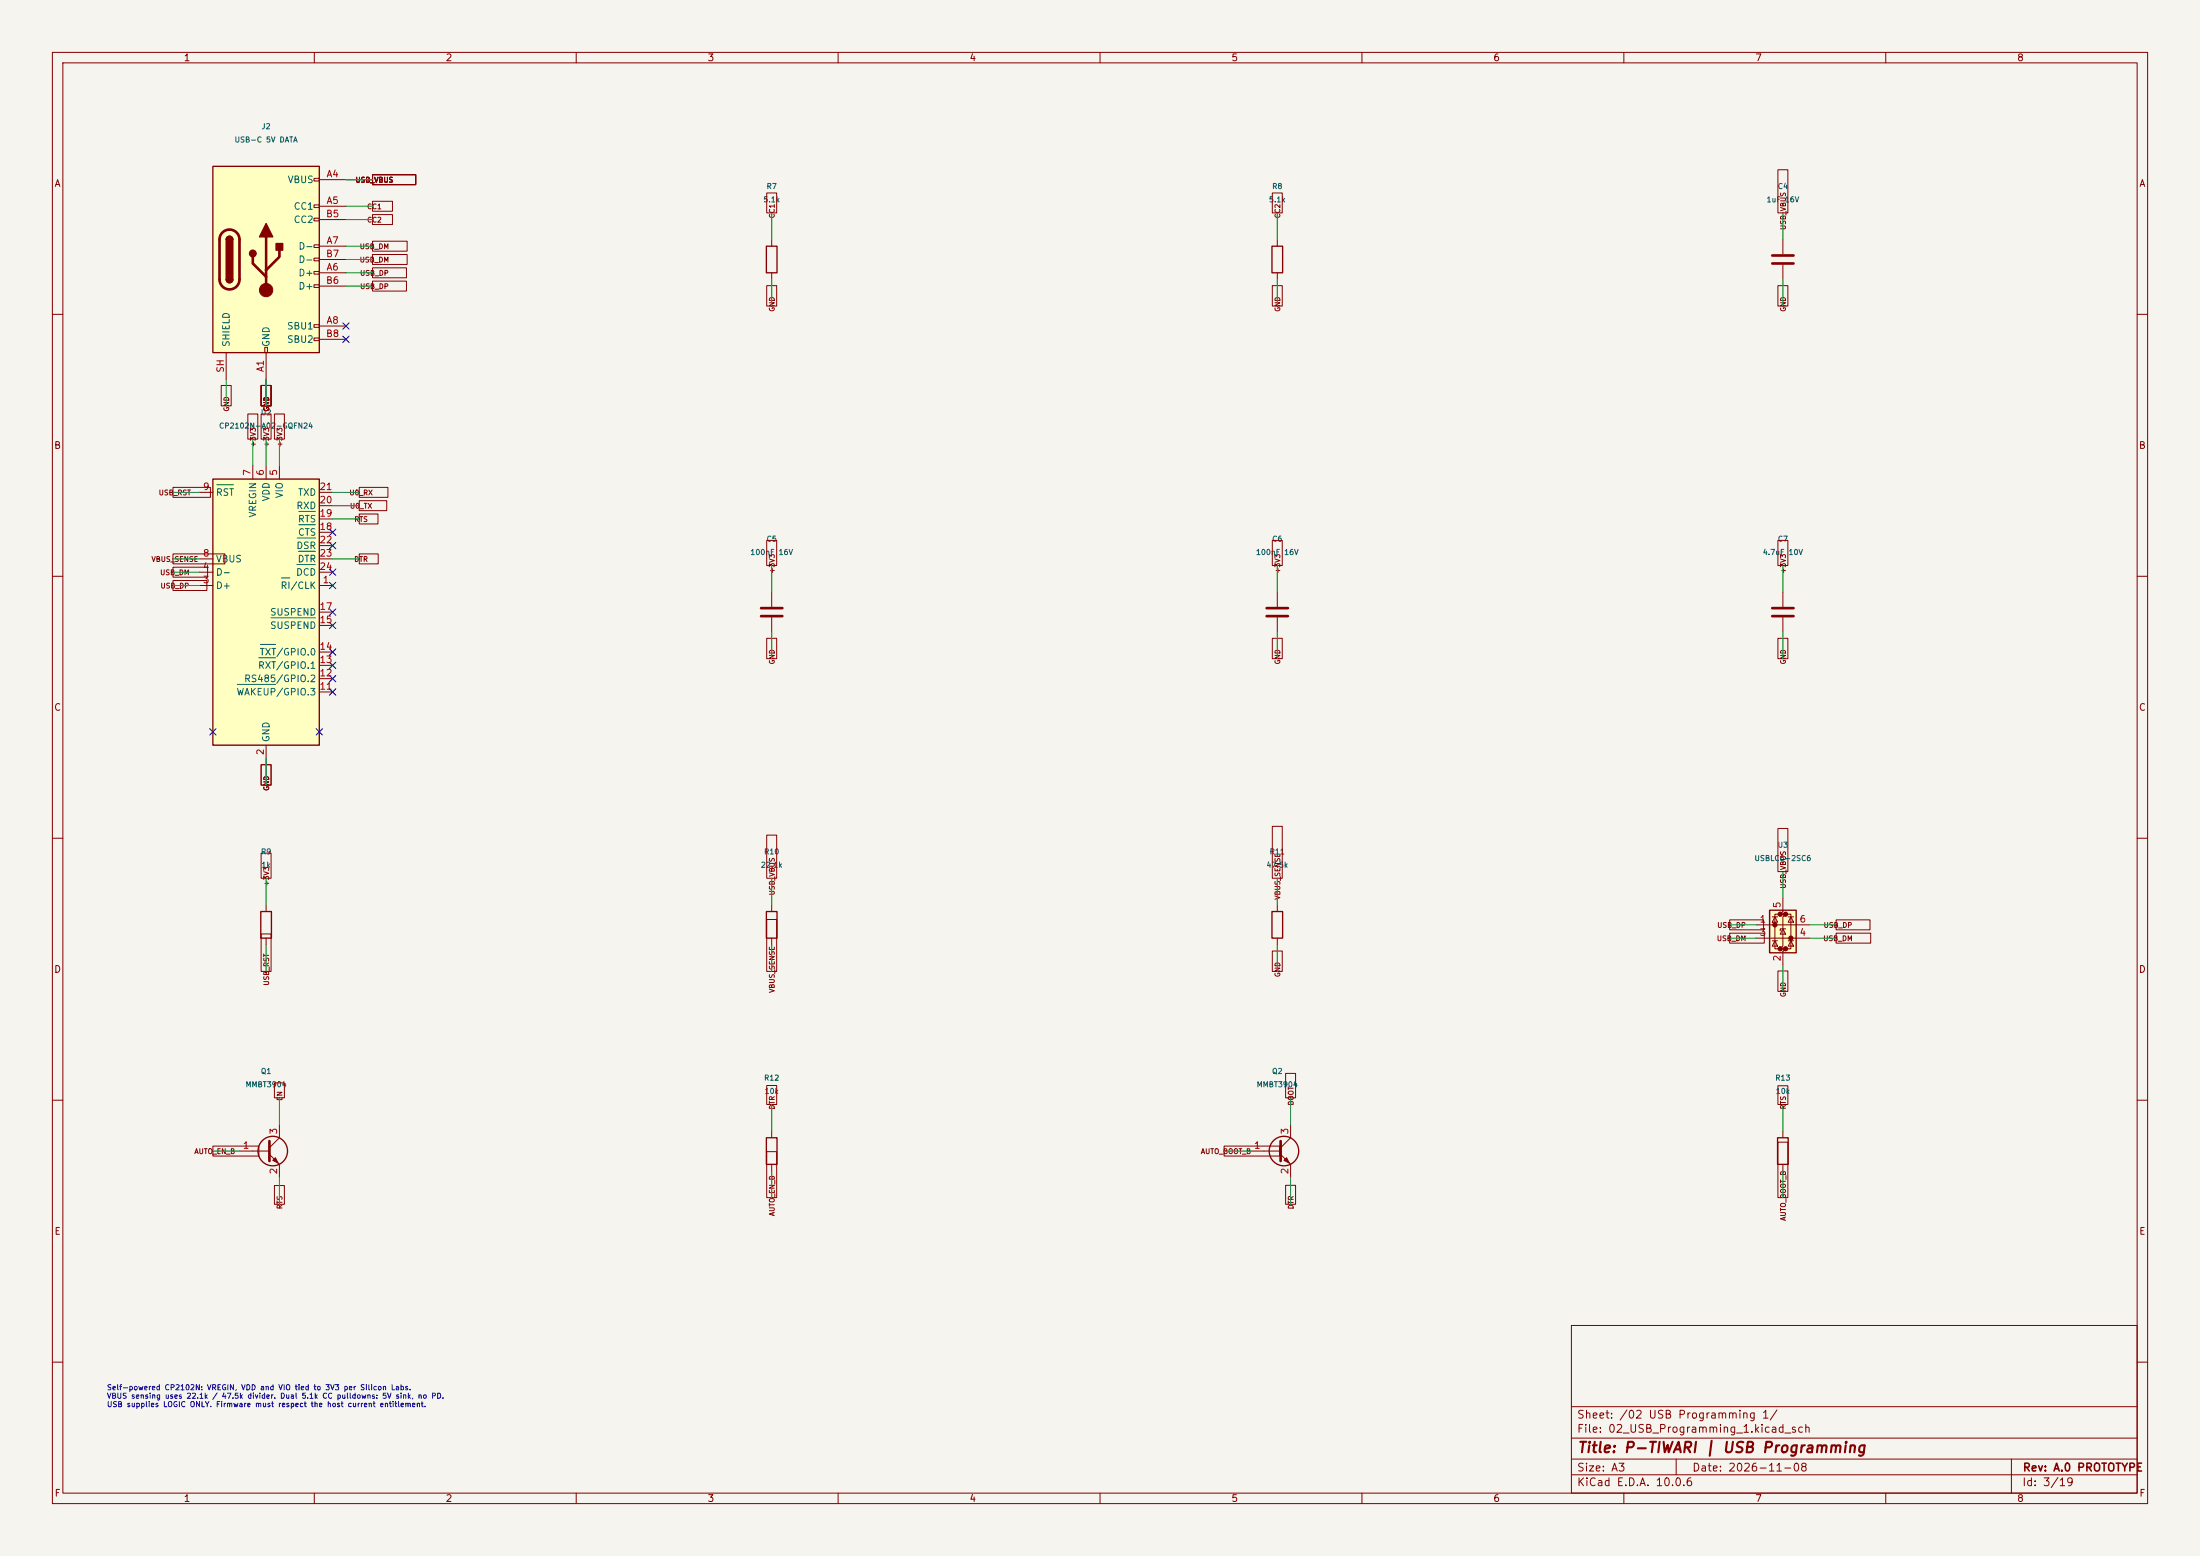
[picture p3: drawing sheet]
(kicad_sch (version 20250114) (generator "eeschema") (paper "A3") (title_block (title "P-TIWARI | USB Programming") (rev "A.0 PROTOTYPE") (date "2026-11-08")) (lib_symbols (symbol "Connector:USB_C_Receptacle_USB2.0_16P" (pin_names (offset 1.016)) (exclude_from_sim no) (in_bom yes) (on_board yes) (in_pos_files yes) (duplicate_pin_numbers_are_jumpers no) (property "Reference" "J" (at 0 22.225 0) (show_name no) (do_not_autoplace no) (effects (font (size 1.27 1.27)))) (property "Value" "USB_C_Receptacle_USB2.0_16P" (at 0 19.685 0) (show_name no) (do_not_autoplace no) (effects (font (size 1.27 1.27)))) (property "Footprint" "" (at 3.81 0 0) (show_name no) (do_not_autoplace no) (hide yes) (effects (font (size 1.27 1.27)))) (property "Datasheet" "https://www.usb.org/sites/default/files/documents/usb_type-c.zip" (at 3.81 0 0) (show_name no) (do_not_autoplace no) (hide yes) (effects (font (size 1.27 1.27)))) (property "Description" "USB 2.0-only 16P Type-C Receptacle connector" (at 0 0 0) (show_name no) (do_not_autoplace no) (hide yes) (effects (font (size 1.27 1.27)))) (property "ki_keywords" "usb universal serial bus type-C USB2.0" (at 0 0 0) (show_name no) (do_not_autoplace no) (hide yes) (effects (font (size 1.27 1.27)))) (property "ki_fp_filters" "USB*C*Receptacle*" (at 0 0 0) (show_name no) (do_not_autoplace no) (hide yes) (effects (font (size 1.27 1.27)))) (symbol "USB_C_Receptacle_USB2.0_16P_0_0" (rectangle (start -0.254 -17.78) (end 0.254 -16.764) (stroke (width 0) (type default)) (fill (type none))) (rectangle (start 10.16 15.494) (end 9.144 14.986) (stroke (width 0) (type default)) (fill (type none))) (rectangle (start 10.16 10.414) (end 9.144 9.906) (stroke (width 0) (type default)) (fill (type none))) (rectangle (start 10.16 7.874) (end 9.144 7.366) (stroke (width 0) (type default)) (fill (type none))) (rectangle (start 10.16 2.794) (end 9.144 2.286) (stroke (width 0) (type default)) (fill (type none))) (rectangle (start 10.16 0.254) (end 9.144 -0.254) (stroke (width 0) (type default)) (fill (type none))) (rectangle (start 10.16 -2.286) (end 9.144 -2.794) (stroke (width 0) (type default)) (fill (type none))) (rectangle (start 10.16 -4.826) (end 9.144 -5.334) (stroke (width 0) (type default)) (fill (type none))) (rectangle (start 10.16 -12.446) (end 9.144 -12.954) (stroke (width 0) (type default)) (fill (type none))) (rectangle (start 10.16 -14.986) (end 9.144 -15.494) (stroke (width 0) (type default)) (fill (type none)))) (symbol "USB_C_Receptacle_USB2.0_16P_0_1" (rectangle (start -10.16 17.78) (end 10.16 -17.78) (stroke (width 0.254) (type default)) (fill (type background))) (polyline (pts (xy -8.89 -3.81) (xy -8.89 3.81)) (stroke (width 0.508) (type default)) (fill (type none))) (rectangle (start -7.62 -3.81) (end -6.35 3.81) (stroke (width 0.254) (type default)) (fill (type outline))) (arc (start -7.62 3.81) (mid -6.985 4.4423) (end -6.35 3.81) (stroke (width 0.254) (type default)) (fill (type none))) (arc (start -7.62 3.81) (mid -6.985 4.4423) (end -6.35 3.81) (stroke (width 0.254) (type default)) (fill (type outline))) (arc (start -8.89 3.81) (mid -6.985 5.7067) (end -5.08 3.81) (stroke (width 0.508) (type default)) (fill (type none))) (arc (start -5.08 -3.81) (mid -6.985 -5.7067) (end -8.89 -3.81) (stroke (width 0.508) (type default)) (fill (type none))) (arc (start -6.35 -3.81) (mid -6.985 -4.4423) (end -7.62 -3.81) (stroke (width 0.254) (type default)) (fill (type none))) (arc (start -6.35 -3.81) (mid -6.985 -4.4423) (end -7.62 -3.81) (stroke (width 0.254) (type default)) (fill (type outline))) (polyline (pts (xy -5.08 3.81) (xy -5.08 -3.81)) (stroke (width 0.508) (type default)) (fill (type none))) (circle (center -2.54 1.143) (radius 0.635) (stroke (width 0.254) (type default)) (fill (type outline))) (polyline (pts (xy -1.27 4.318) (xy 0 6.858) (xy 1.27 4.318) (xy -1.27 4.318)) (stroke (width 0.254) (type default)) (fill (type outline))) (polyline (pts (xy 0 -2.032) (xy 2.54 0.508) (xy 2.54 1.778)) (stroke (width 0.508) (type default)) (fill (type none))) (polyline (pts (xy 0 -3.302) (xy -2.54 -0.762) (xy -2.54 0.508)) (stroke (width 0.508) (type default)) (fill (type none))) (polyline (pts (xy 0 -5.842) (xy 0 4.318)) (stroke (width 0.508) (type default)) (fill (type none))) (circle (center 0 -5.842) (radius 1.27) (stroke (width 0) (type default)) (fill (type outline))) (rectangle (start 1.905 1.778) (end 3.175 3.048) (stroke (width 0.254) (type default)) (fill (type outline)))) (symbol "USB_C_Receptacle_USB2.0_16P_1_1" (pin passive line (at 0 -22.86 90) (length 5.08) (name "GND" (effects (font (size 1.27 1.27)))) (number "A1" (effects (font (size 1.27 1.27))))) (pin passive line (at 15.24 15.24 180) (length 5.08) (name "VBUS" (effects (font (size 1.27 1.27)))) (number "A4" (effects (font (size 1.27 1.27))))) (pin bidirectional line (at 15.24 10.16 180) (length 5.08) (name "CC1" (effects (font (size 1.27 1.27)))) (number "A5" (effects (font (size 1.27 1.27))))) (pin bidirectional line (at 15.24 -2.54 180) (length 5.08) (name "D+" (effects (font (size 1.27 1.27)))) (number "A6" (effects (font (size 1.27 1.27))))) (pin bidirectional line (at 15.24 2.54 180) (length 5.08) (name "D-" (effects (font (size 1.27 1.27)))) (number "A7" (effects (font (size 1.27 1.27))))) (pin bidirectional line (at 15.24 -12.7 180) (length 5.08) (name "SBU1" (effects (font (size 1.27 1.27)))) (number "A8" (effects (font (size 1.27 1.27))))) (pin passive line (at 15.24 15.24 180) (length 5.08) (hide yes) (name "VBUS" (effects (font (size 1.27 1.27)))) (number "A9" (effects (font (size 1.27 1.27))))) (pin passive line (at 0 -22.86 90) (length 5.08) (hide yes) (name "GND" (effects (font (size 1.27 1.27)))) (number "A12" (effects (font (size 1.27 1.27))))) (pin passive line (at 0 -22.86 90) (length 5.08) (hide yes) (name "GND" (effects (font (size 1.27 1.27)))) (number "B1" (effects (font (size 1.27 1.27))))) (pin passive line (at 15.24 15.24 180) (length 5.08) (hide yes) (name "VBUS" (effects (font (size 1.27 1.27)))) (number "B4" (effects (font (size 1.27 1.27))))) (pin bidirectional line (at 15.24 7.62 180) (length 5.08) (name "CC2" (effects (font (size 1.27 1.27)))) (number "B5" (effects (font (size 1.27 1.27))))) (pin bidirectional line (at 15.24 -5.08 180) (length 5.08) (name "D+" (effects (font (size 1.27 1.27)))) (number "B6" (effects (font (size 1.27 1.27))))) (pin bidirectional line (at 15.24 0 180) (length 5.08) (name "D-" (effects (font (size 1.27 1.27)))) (number "B7" (effects (font (size 1.27 1.27))))) (pin bidirectional line (at 15.24 -15.24 180) (length 5.08) (name "SBU2" (effects (font (size 1.27 1.27)))) (number "B8" (effects (font (size 1.27 1.27))))) (pin passive line (at 15.24 15.24 180) (length 5.08) (hide yes) (name "VBUS" (effects (font (size 1.27 1.27)))) (number "B9" (effects (font (size 1.27 1.27))))) (pin passive line (at 0 -22.86 90) (length 5.08) (hide yes) (name "GND" (effects (font (size 1.27 1.27)))) (number "B12" (effects (font (size 1.27 1.27))))) (pin passive line (at -7.62 -22.86 90) (length 5.08) (name "SHIELD" (effects (font (size 1.27 1.27)))) (number "SH" (effects (font (size 1.27 1.27)))))) (embedded_fonts no)) (symbol "Device:R" (pin_numbers (hide yes)) (pin_names (offset 0)) (exclude_from_sim no) (in_bom yes) (on_board yes) (in_pos_files yes) (duplicate_pin_numbers_are_jumpers no) (property "Reference" "R" (at 2.032 0 90) (show_name no) (do_not_autoplace no) (effects (font (size 1.27 1.27)))) (property "Value" "R" (at 0 0 90) (show_name no) (do_not_autoplace no) (effects (font (size 1.27 1.27)))) (property "Footprint" "" (at -1.778 0 90) (show_name no) (do_not_autoplace no) (hide yes) (effects (font (size 1.27 1.27)))) (property "Datasheet" "" (at 0 0 0) (show_name no) (do_not_autoplace no) (hide yes) (effects (font (size 1.27 1.27)))) (property "Description" "Resistor" (at 0 0 0) (show_name no) (do_not_autoplace no) (hide yes) (effects (font (size 1.27 1.27)))) (property "ki_keywords" "R res resistor" (at 0 0 0) (show_name no) (do_not_autoplace no) (hide yes) (effects (font (size 1.27 1.27)))) (property "ki_fp_filters" "R_*" (at 0 0 0) (show_name no) (do_not_autoplace no) (hide yes) (effects (font (size 1.27 1.27)))) (symbol "R_0_1" (rectangle (start -1.016 -2.54) (end 1.016 2.54) (stroke (width 0.254) (type default)) (fill (type none)))) (symbol "R_1_1" (pin passive line (at 0 3.81 270) (length 1.27) (name "" (effects (font (size 1.27 1.27)))) (number "1" (effects (font (size 1.27 1.27))))) (pin passive line (at 0 -3.81 90) (length 1.27) (name "" (effects (font (size 1.27 1.27)))) (number "2" (effects (font (size 1.27 1.27)))))) (embedded_fonts no)) (symbol "Device:C" (pin_numbers (hide yes)) (pin_names (offset 0.254)) (exclude_from_sim no) (in_bom yes) (on_board yes) (in_pos_files yes) (duplicate_pin_numbers_are_jumpers no) (property "Reference" "C" (at 0.635 2.54 0) (show_name no) (do_not_autoplace no) (effects (font (size 1.27 1.27)) (justify left))) (property "Value" "C" (at 0.635 -2.54 0) (show_name no) (do_not_autoplace no) (effects (font (size 1.27 1.27)) (justify left))) (property "Footprint" "" (at 0.9652 -3.81 0) (show_name no) (do_not_autoplace no) (hide yes) (effects (font (size 1.27 1.27)))) (property "Datasheet" "" (at 0 0 0) (show_name no) (do_not_autoplace no) (hide yes) (effects (font (size 1.27 1.27)))) (property "Description" "Unpolarized capacitor" (at 0 0 0) (show_name no) (do_not_autoplace no) (hide yes) (effects (font (size 1.27 1.27)))) (property "ki_keywords" "cap capacitor" (at 0 0 0) (show_name no) (do_not_autoplace no) (hide yes) (effects (font (size 1.27 1.27)))) (property "ki_fp_filters" "C_*" (at 0 0 0) (show_name no) (do_not_autoplace no) (hide yes) (effects (font (size 1.27 1.27)))) (symbol "C_0_1" (polyline (pts (xy -2.032 0.762) (xy 2.032 0.762)) (stroke (width 0.508) (type default)) (fill (type none))) (polyline (pts (xy -2.032 -0.762) (xy 2.032 -0.762)) (stroke (width 0.508) (type default)) (fill (type none)))) (symbol "C_1_1" (pin passive line (at 0 3.81 270) (length 2.794) (name "" (effects (font (size 1.27 1.27)))) (number "1" (effects (font (size 1.27 1.27))))) (pin passive line (at 0 -3.81 90) (length 2.794) (name "" (effects (font (size 1.27 1.27)))) (number "2" (effects (font (size 1.27 1.27)))))) (embedded_fonts no)) (symbol "Interface_USB:CP2102N-Axx-xQFN24" (exclude_from_sim no) (in_bom yes) (on_board yes) (in_pos_files yes) (duplicate_pin_numbers_are_jumpers no) (property "Reference" "U" (at -8.89 26.67 0) (show_name no) (do_not_autoplace no) (effects (font (size 1.27 1.27)))) (property "Value" "CP2102N-Axx-xQFN24" (at 13.97 26.67 0) (show_name no) (do_not_autoplace no) (effects (font (size 1.27 1.27)))) (property "Footprint" "Package_DFN_QFN:QFN-24-1EP_4x4mm_P0.5mm_EP2.6x2.6mm" (at 31.75 -26.67 0) (show_name no) (do_not_autoplace no) (hide yes) (effects (font (size 1.27 1.27)))) (property "Datasheet" "https://www.silabs.com/documents/public/data-sheets/cp2102n-datasheet.pdf" (at 1.27 -19.05 0) (show_name no) (do_not_autoplace no) (hide yes) (effects (font (size 1.27 1.27)))) (property "Description" "USB to UART master bridge, QFN-24" (at 0 0 0) (show_name no) (do_not_autoplace no) (hide yes) (effects (font (size 1.27 1.27)))) (property "ki_keywords" "USB UART bridge" (at 0 0 0) (show_name no) (do_not_autoplace no) (hide yes) (effects (font (size 1.27 1.27)))) (property "ki_fp_filters" "QFN*4x4mm*P0.5mm*" (at 0 0 0) (show_name no) (do_not_autoplace no) (hide yes) (effects (font (size 1.27 1.27)))) (symbol "CP2102N-Axx-xQFN24_0_1" (rectangle (start -10.16 25.4) (end 10.16 -25.4) (stroke (width 0.254) (type default)) (fill (type background)))) (symbol "CP2102N-Axx-xQFN24_1_1" (pin bidirectional line (at 12.7 5.08 180) (length 2.54) (name "~{RI}/CLK" (effects (font (size 1.27 1.27)))) (number "1" (effects (font (size 1.27 1.27))))) (pin power_in line (at 0 -27.94 90) (length 2.54) (name "GND" (effects (font (size 1.27 1.27)))) (number "2" (effects (font (size 1.27 1.27))))) (pin bidirectional line (at -12.7 5.08 0) (length 2.54) (name "D+" (effects (font (size 1.27 1.27)))) (number "3" (effects (font (size 1.27 1.27))))) (pin bidirectional line (at -12.7 7.62 0) (length 2.54) (name "D-" (effects (font (size 1.27 1.27)))) (number "4" (effects (font (size 1.27 1.27))))) (pin power_in line (at 2.54 27.94 270) (length 2.54) (name "VIO" (effects (font (size 1.27 1.27)))) (number "5" (effects (font (size 1.27 1.27))))) (pin power_in line (at 0 27.94 270) (length 2.54) (name "VDD" (effects (font (size 1.27 1.27)))) (number "6" (effects (font (size 1.27 1.27))))) (pin power_in line (at -2.54 27.94 270) (length 2.54) (name "VREGIN" (effects (font (size 1.27 1.27)))) (number "7" (effects (font (size 1.27 1.27))))) (pin input line (at -12.7 10.16 0) (length 2.54) (name "VBUS" (effects (font (size 1.27 1.27)))) (number "8" (effects (font (size 1.27 1.27))))) (pin input line (at -12.7 22.86 0) (length 2.54) (name "~{RST}" (effects (font (size 1.27 1.27)))) (number "9" (effects (font (size 1.27 1.27))))) (pin no_connect line (at -10.16 -22.86 0) (length 2.54) (hide yes) (name "NC" (effects (font (size 1.27 1.27)))) (number "10" (effects (font (size 1.27 1.27))))) (pin bidirectional line (at 12.7 -15.24 180) (length 2.54) (name "~{WAKEUP}/GPIO.3" (effects (font (size 1.27 1.27)))) (number "11" (effects (font (size 1.27 1.27))))) (pin bidirectional line (at 12.7 -12.7 180) (length 2.54) (name "RS485/GPIO.2" (effects (font (size 1.27 1.27)))) (number "12" (effects (font (size 1.27 1.27))))) (pin bidirectional line (at 12.7 -10.16 180) (length 2.54) (name "~{RXT}/GPIO.1" (effects (font (size 1.27 1.27)))) (number "13" (effects (font (size 1.27 1.27))))) (pin bidirectional line (at 12.7 -7.62 180) (length 2.54) (name "~{TXT}/GPIO.0" (effects (font (size 1.27 1.27)))) (number "14" (effects (font (size 1.27 1.27))))) (pin output line (at 12.7 -2.54 180) (length 2.54) (name "~{SUSPEND}" (effects (font (size 1.27 1.27)))) (number "15" (effects (font (size 1.27 1.27))))) (pin no_connect line (at 10.16 -22.86 180) (length 2.54) (hide yes) (name "NC" (effects (font (size 1.27 1.27)))) (number "16" (effects (font (size 1.27 1.27))))) (pin output line (at 12.7 0 180) (length 2.54) (name "SUSPEND" (effects (font (size 1.27 1.27)))) (number "17" (effects (font (size 1.27 1.27))))) (pin input line (at 12.7 15.24 180) (length 2.54) (name "~{CTS}" (effects (font (size 1.27 1.27)))) (number "18" (effects (font (size 1.27 1.27))))) (pin output line (at 12.7 17.78 180) (length 2.54) (name "~{RTS}" (effects (font (size 1.27 1.27)))) (number "19" (effects (font (size 1.27 1.27))))) (pin input line (at 12.7 20.32 180) (length 2.54) (name "RXD" (effects (font (size 1.27 1.27)))) (number "20" (effects (font (size 1.27 1.27))))) (pin output line (at 12.7 22.86 180) (length 2.54) (name "TXD" (effects (font (size 1.27 1.27)))) (number "21" (effects (font (size 1.27 1.27))))) (pin input line (at 12.7 12.7 180) (length 2.54) (name "~{DSR}" (effects (font (size 1.27 1.27)))) (number "22" (effects (font (size 1.27 1.27))))) (pin output line (at 12.7 10.16 180) (length 2.54) (name "~{DTR}" (effects (font (size 1.27 1.27)))) (number "23" (effects (font (size 1.27 1.27))))) (pin input line (at 12.7 7.62 180) (length 2.54) (name "~{DCD}" (effects (font (size 1.27 1.27)))) (number "24" (effects (font (size 1.27 1.27))))) (pin passive line (at 0 -27.94 90) (length 2.54) (hide yes) (name "GND" (effects (font (size 1.27 1.27)))) (number "25" (effects (font (size 1.27 1.27)))))) (embedded_fonts no)) (symbol "Power_Protection:USBLC6-2SC6" (pin_names (hide yes)) (exclude_from_sim no) (in_bom yes) (on_board yes) (in_pos_files yes) (duplicate_pin_numbers_are_jumpers no) (symbol "USBLC6-2SC6_0_0" (circle (center -1.524 0) (radius 0.0001) (stroke (width 0.508) (type default)) (fill (type none))) (circle (center -0.508 2.032) (radius 0.0001) (stroke (width 0.508) (type default)) (fill (type none))) (circle (center -0.508 -4.572) (radius 0.0001) (stroke (width 0.508) (type default)) (fill (type none))) (circle (center 0.508 2.032) (radius 0.0001) (stroke (width 0.508) (type default)) (fill (type none))) (circle (center 0.508 -4.572) (radius 0.0001) (stroke (width 0.508) (type default)) (fill (type none))) (circle (center 1.524 -2.54) (radius 0.0001) (stroke (width 0.508) (type default)) (fill (type none)))) (symbol "USBLC6-2SC6_0_1" (polyline (pts (xy -2.54 0) (xy 2.54 0)) (stroke (width 0) (type default)) (fill (type none))) (polyline (pts (xy -2.54 -2.54) (xy 2.54 -2.54)) (stroke (width 0) (type default)) (fill (type none))) (polyline (pts (xy -2.032 0.508) (xy -1.016 0.508) (xy -1.524 1.524) (xy -2.032 0.508)) (stroke (width 0) (type default)) (fill (type none))) (polyline (pts (xy -2.032 -3.048) (xy -1.016 -3.048)) (stroke (width 0) (type default)) (fill (type none))) (polyline (pts (xy -1.016 1.524) (xy -2.032 1.524)) (stroke (width 0) (type default)) (fill (type none))) (polyline (pts (xy -1.016 -4.064) (xy -2.032 -4.064) (xy -1.524 -3.048) (xy -1.016 -4.064)) (stroke (width 0) (type default)) (fill (type none))) (polyline (pts (xy -0.508 -1.143) (xy -0.508 -0.762) (xy 0.508 -0.762)) (stroke (width 0) (type default)) (fill (type none))) (polyline (pts (xy 0 2.54) (xy -0.508 2.032) (xy 0.508 2.032) (xy 0 1.524) (xy 0 -4.064) (xy -0.508 -4.572) (xy 0.508 -4.572) (xy 0 -5.08)) (stroke (width 0) (type default)) (fill (type none))) (polyline (pts (xy 0.508 -1.778) (xy -0.508 -1.778) (xy 0 -0.762) (xy 0.508 -1.778)) (stroke (width 0) (type default)) (fill (type none))) (polyline (pts (xy 1.016 1.524) (xy 2.032 1.524)) (stroke (width 0) (type default)) (fill (type none))) (polyline (pts (xy 1.016 -3.048) (xy 2.032 -3.048)) (stroke (width 0) (type default)) (fill (type none))) (polyline (pts (xy 2.032 0.508) (xy 1.016 0.508) (xy 1.524 1.524) (xy 2.032 0.508)) (stroke (width 0) (type default)) (fill (type none))) (polyline (pts (xy 2.032 -4.064) (xy 1.016 -4.064) (xy 1.524 -3.048) (xy 2.032 -4.064)) (stroke (width 0) (type default)) (fill (type none)))) (symbol "USBLC6-2SC6_1_1" (rectangle (start -2.54 2.794) (end 2.54 -5.334) (stroke (width 0.254) (type default)) (fill (type background))) (polyline (pts (xy -0.508 2.032) (xy -1.524 2.032) (xy -1.524 -4.572) (xy -0.508 -4.572)) (stroke (width 0) (type default)) (fill (type none))) (polyline (pts (xy 0.508 -4.572) (xy 1.524 -4.572) (xy 1.524 2.032) (xy 0.508 2.032)) (stroke (width 0) (type default)) (fill (type none))) (pin passive line (at -5.08 0 0) (length 2.54) (name "I/O1" (effects (font (size 1.27 1.27)))) (number "1" (effects (font (size 1.27 1.27))))) (pin passive line (at 0 -7.62 90) (length 2.54) (name "GND" (effects (font (size 1.27 1.27)))) (number "2" (effects (font (size 1.27 1.27))))) (pin passive line (at -5.08 -2.54 0) (length 2.54) (name "I/O2" (effects (font (size 1.27 1.27)))) (number "3" (effects (font (size 1.27 1.27))))) (pin passive line (at 5.08 -2.54 180) (length 2.54) (name "I/O2" (effects (font (size 1.27 1.27)))) (number "4" (effects (font (size 1.27 1.27))))) (pin passive line (at 0 5.08 270) (length 2.54) (name "VBUS" (effects (font (size 1.27 1.27)))) (number "5" (effects (font (size 1.27 1.27))))) (pin passive line (at 5.08 0 180) (length 2.54) (name "I/O1" (effects (font (size 1.27 1.27)))) (number "6" (effects (font (size 1.27 1.27)))))) (embedded_fonts no) (property "Reference" "U" (at 0.635 5.715 0) (show_name no) (do_not_autoplace no) (effects (font (size 1.27 1.27)) (justify left))) (property "Value" "USBLC6-2SC6" (at 0.635 3.81 0) (show_name no) (do_not_autoplace no) (effects (font (size 1.27 1.27)) (justify left))) (property "Footprint" "Package_TO_SOT_SMD:SOT-23-6" (at 1.27 -6.35 0) (show_name no) (do_not_autoplace no) (hide yes) (effects (font (size 1.27 1.27) (italic yes)) (justify left))) (property "Datasheet" "https://www.st.com/resource/en/datasheet/usblc6-2.pdf" (at 1.27 -8.255 0) (show_name no) (do_not_autoplace no) (hide yes) (effects (font (size 1.27 1.27)) (justify left))) (property "Description" "Very low capacitance ESD protection diode, 2 data-line, SOT-23-6" (at 0 0 0) (show_name no) (do_not_autoplace no) (hide yes) (effects (font (size 1.27 1.27)))) (property "ki_keywords" "usb ethernet video" (at 0 0 0) (show_name no) (do_not_autoplace no) (hide yes) (effects (font (size 1.27 1.27)))) (property "ki_fp_filters" "SOT?23*" (at 0 0 0) (show_name no) (do_not_autoplace no) (hide yes) (effects (font (size 1.27 1.27))))) (symbol "Transistor_BJT:MMBT3904" (pin_names (offset 0) (hide yes)) (exclude_from_sim no) (in_bom yes) (on_board yes) (in_pos_files yes) (duplicate_pin_numbers_are_jumpers no) (property "Sim.Device" "NPN" (at 0 0 0) (show_name no) (do_not_autoplace no) (hide yes) (effects (font (size 1.27 1.27)))) (property "Sim.Pins" "1=B 2=E 3=C" (at 0 0 0) (show_name no) (do_not_autoplace no) (hide yes) (effects (font (size 1.27 1.27)))) (symbol "MMBT3904_0_1" (polyline (pts (xy -2.54 0) (xy 0.635 0)) (stroke (width 0) (type default)) (fill (type none))) (polyline (pts (xy 0.635 1.905) (xy 0.635 -1.905)) (stroke (width 0.508) (type default)) (fill (type none))) (circle (center 1.27 0) (radius 2.8194) (stroke (width 0.254) (type default)) (fill (type none)))) (symbol "MMBT3904_1_1" (polyline (pts (xy 0.635 0.635) (xy 2.54 2.54)) (stroke (width 0) (type default)) (fill (type none))) (polyline (pts (xy 0.635 -0.635) (xy 2.54 -2.54)) (stroke (width 0) (type default)) (fill (type none))) (polyline (pts (xy 1.27 -1.778) (xy 1.778 -1.27) (xy 2.286 -2.286) (xy 1.27 -1.778)) (stroke (width 0) (type default)) (fill (type outline))) (pin input line (at -5.08 0 0) (length 2.54) (name "B" (effects (font (size 1.27 1.27)))) (number "1" (effects (font (size 1.27 1.27))))) (pin passive line (at 2.54 -5.08 90) (length 2.54) (name "E" (effects (font (size 1.27 1.27)))) (number "2" (effects (font (size 1.27 1.27))))) (pin passive line (at 2.54 5.08 270) (length 2.54) (name "C" (effects (font (size 1.27 1.27)))) (number "3" (effects (font (size 1.27 1.27)))))) (embedded_fonts no) (property "Reference" "Q" (at 5.08 1.905 0) (show_name no) (do_not_autoplace no) (effects (font (size 1.27 1.27)) (justify left))) (property "Value" "MMBT3904" (at 5.08 0 0) (show_name no) (do_not_autoplace no) (effects (font (size 1.27 1.27)) (justify left))) (property "Footprint" "Package_TO_SOT_SMD:SOT-23" (at 5.08 -1.905 0) (show_name no) (do_not_autoplace no) (hide yes) (effects (font (size 1.27 1.27) (italic yes)) (justify left))) (property "Datasheet" "https://www.onsemi.com/pdf/datasheet/pzt3904-d.pdf" (at 0 0 0) (show_name no) (do_not_autoplace no) (hide yes) (effects (font (size 1.27 1.27)) (justify left))) (property "Description" "0.2A Ic, 40V Vce, Small Signal NPN Transistor, SOT-23" (at 0 0 0) (show_name no) (do_not_autoplace no) (hide yes) (effects (font (size 1.27 1.27)))) (property "ki_keywords" "NPN Transistor" (at 0 0 0) (show_name no) (do_not_autoplace no) (hide yes) (effects (font (size 1.27 1.27)))) (property "ki_fp_filters" "SOT?23*" (at 0 0 0) (show_name no) (do_not_autoplace no) (hide yes) (effects (font (size 1.27 1.27)))))) (wire (pts (xy 50.8 72.39) (xy 50.8 77.47)) (stroke (width 0) (type default))) (global_label "GND" (shape passive) (at 50.8 77.47 90.0) (fields_autoplaced yes) (effects (font (size 0.95 0.95)))) (wire (pts (xy 66.04 34.29) (xy 71.12 34.29)) (stroke (width 0) (type default))) (global_label "USB_VBUS" (shape passive) (at 71.12 34.29 180.0) (fields_autoplaced yes) (effects (font (size 0.95 0.95)))) (wire (pts (xy 66.04 39.37) (xy 71.12 39.37)) (stroke (width 0) (type default))) (global_label "CC1" (shape passive) (at 71.12 39.37 180.0) (fields_autoplaced yes) (effects (font (size 0.95 0.95)))) (wire (pts (xy 66.04 52.07) (xy 71.12 52.07)) (stroke (width 0) (type default))) (global_label "USB_DP" (shape passive) (at 71.12 52.07 180.0) (fields_autoplaced yes) (effects (font (size 0.95 0.95)))) (wire (pts (xy 66.04 46.99) (xy 71.12 46.99)) (stroke (width 0) (type default))) (global_label "USB_DM" (shape passive) (at 71.12 46.99 180.0) (fields_autoplaced yes) (effects (font (size 0.95 0.95)))) (no_connect (at 66.04 62.23)) (wire (pts (xy 66.04 34.29) (xy 71.12 34.29)) (stroke (width 0) (type default))) (global_label "USB_VBUS" (shape passive) (at 71.12 34.29 180.0) (fields_autoplaced yes) (effects (font (size 0.95 0.95)))) (wire (pts (xy 50.8 72.39) (xy 50.8 77.47)) (stroke (width 0) (type default))) (global_label "GND" (shape passive) (at 50.8 77.47 90.0) (fields_autoplaced yes) (effects (font (size 0.95 0.95)))) (wire (pts (xy 50.8 72.39) (xy 50.8 77.47)) (stroke (width 0) (type default))) (global_label "GND" (shape passive) (at 50.8 77.47 90.0) (fields_autoplaced yes) (effects (font (size 0.95 0.95)))) (wire (pts (xy 66.04 34.29) (xy 71.12 34.29)) (stroke (width 0) (type default))) (global_label "USB_VBUS" (shape passive) (at 71.12 34.29 180.0) (fields_autoplaced yes) (effects (font (size 0.95 0.95)))) (wire (pts (xy 66.04 41.91) (xy 71.12 41.91)) (stroke (width 0) (type default))) (global_label "CC2" (shape passive) (at 71.12 41.91 180.0) (fields_autoplaced yes) (effects (font (size 0.95 0.95)))) (wire (pts (xy 66.04 54.61) (xy 71.12 54.61)) (stroke (width 0) (type default))) (global_label "USB_DP" (shape passive) (at 71.12 54.61 180.0) (fields_autoplaced yes) (effects (font (size 0.95 0.95)))) (wire (pts (xy 66.04 49.53) (xy 71.12 49.53)) (stroke (width 0) (type default))) (global_label "USB_DM" (shape passive) (at 71.12 49.53 180.0) (fields_autoplaced yes) (effects (font (size 0.95 0.95)))) (no_connect (at 66.04 64.77)) (wire (pts (xy 66.04 34.29) (xy 71.12 34.29)) (stroke (width 0) (type default))) (global_label "USB_VBUS" (shape passive) (at 71.12 34.29 180.0) (fields_autoplaced yes) (effects (font (size 0.95 0.95)))) (wire (pts (xy 50.8 72.39) (xy 50.8 77.47)) (stroke (width 0) (type default))) (global_label "GND" (shape passive) (at 50.8 77.47 90.0) (fields_autoplaced yes) (effects (font (size 0.95 0.95)))) (wire (pts (xy 43.18 72.39) (xy 43.18 77.47)) (stroke (width 0) (type default))) (global_label "GND" (shape passive) (at 43.18 77.47 90.0) (fields_autoplaced yes) (effects (font (size 0.95 0.95)))) (symbol (lib_id "Connector:USB_C_Receptacle_USB2.0_16P") (at 50.8 49.53 0) (unit 1) (in_bom yes) (on_board yes) (dnp no) (property "Reference" "J2" (at 50.8 24.13 0) (effects (font (size 1 1)))) (property "Value" "USB-C 5V DATA" (at 50.8 26.669999999999998 0) (effects (font (size 1 1)))) (property "Footprint" "Connector_USB:USB_C_Receptacle_HRO_TYPE-C-31-M-12" (at 50.8 49.53 0) (effects (font (size 1 1))) (hide yes)) (property "MPN" "TYPE-C-31-M-12" (at 50.8 49.53 0) (effects (font (size 1 1))) (hide yes)) (property "Manufacturer" "HRO" (at 50.8 49.53 0) (effects (font (size 1 1))) (hide yes)) (property "Datasheet" "" (at 50.8 49.53 0) (effects (font (size 1 1))) (hide yes)) (pin "A1") (pin "A4") (pin "A5") (pin "A6") (pin "A7") (pin "A8") (pin "A9") (pin "A12") (pin "B1") (pin "B4") (pin "B5") (pin "B6") (pin "B7") (pin "B8") (pin "B9") (pin "B12") (pin "SH")) (wire (pts (xy 147.32 45.72) (xy 147.32 40.64)) (stroke (width 0) (type default))) (global_label "CC1" (shape passive) (at 147.32 40.64 270.0) (fields_autoplaced yes) (effects (font (size 0.95 0.95)))) (wire (pts (xy 147.32 53.34) (xy 147.32 58.42)) (stroke (width 0) (type default))) (global_label "GND" (shape passive) (at 147.32 58.42 90.0) (fields_autoplaced yes) (effects (font (size 0.95 0.95)))) (symbol (lib_id "Device:R") (at 147.32 49.53 0) (unit 1) (in_bom yes) (on_board yes) (dnp no) (property "Reference" "R7" (at 147.32 35.56 0) (effects (font (size 1 1)))) (property "Value" "5.1k" (at 147.32 38.1 0) (effects (font (size 1 1)))) (property "Footprint" "Resistor_SMD:R_0603_1608Metric" (at 147.32 49.53 0) (effects (font (size 1 1))) (hide yes)) (property "MPN" "RC0603FR-075K1L" (at 147.32 49.53 0) (effects (font (size 1 1))) (hide yes)) (property "Manufacturer" "Yageo" (at 147.32 49.53 0) (effects (font (size 1 1))) (hide yes)) (property "Datasheet" "" (at 147.32 49.53 0) (effects (font (size 1 1))) (hide yes)) (pin "1") (pin "2")) (wire (pts (xy 243.84 45.72) (xy 243.84 40.64)) (stroke (width 0) (type default))) (global_label "CC2" (shape passive) (at 243.84 40.64 270.0) (fields_autoplaced yes) (effects (font (size 0.95 0.95)))) (wire (pts (xy 243.84 53.34) (xy 243.84 58.42)) (stroke (width 0) (type default))) (global_label "GND" (shape passive) (at 243.84 58.42 90.0) (fields_autoplaced yes) (effects (font (size 0.95 0.95)))) (symbol (lib_id "Device:R") (at 243.83999999999997 49.53 0) (unit 1) (in_bom yes) (on_board yes) (dnp no) (property "Reference" "R8" (at 243.83999999999997 35.56 0) (effects (font (size 1 1)))) (property "Value" "5.1k" (at 243.83999999999997 38.1 0) (effects (font (size 1 1)))) (property "Footprint" "Resistor_SMD:R_0603_1608Metric" (at 243.83999999999997 49.53 0) (effects (font (size 1 1))) (hide yes)) (property "MPN" "RC0603FR-075K1L" (at 243.83999999999997 49.53 0) (effects (font (size 1 1))) (hide yes)) (property "Manufacturer" "Yageo" (at 243.83999999999997 49.53 0) (effects (font (size 1 1))) (hide yes)) (property "Datasheet" "" (at 243.83999999999997 49.53 0) (effects (font (size 1 1))) (hide yes)) (pin "1") (pin "2")) (wire (pts (xy 340.36 45.72) (xy 340.36 40.64)) (stroke (width 0) (type default))) (global_label "USB_VBUS" (shape passive) (at 340.36 40.64 270.0) (fields_autoplaced yes) (effects (font (size 0.95 0.95)))) (wire (pts (xy 340.36 53.34) (xy 340.36 58.42)) (stroke (width 0) (type default))) (global_label "GND" (shape passive) (at 340.36 58.42 90.0) (fields_autoplaced yes) (effects (font (size 0.95 0.95)))) (symbol (lib_id "Device:C") (at 340.36 49.53 0) (unit 1) (in_bom yes) (on_board yes) (dnp no) (property "Reference" "C4" (at 340.36 35.56 0) (effects (font (size 1 1)))) (property "Value" "1uF 16V" (at 340.36 38.1 0) (effects (font (size 1 1)))) (property "Footprint" "Capacitor_SMD:C_0603_1608Metric" (at 340.36 49.53 0) (effects (font (size 1 1))) (hide yes)) (property "MPN" "GRM188R61C105KA12D" (at 340.36 49.53 0) (effects (font (size 1 1))) (hide yes)) (property "Manufacturer" "Murata" (at 340.36 49.53 0) (effects (font (size 1 1))) (hide yes)) (property "Datasheet" "" (at 340.36 49.53 0) (effects (font (size 1 1))) (hide yes)) (pin "1") (pin "2")) (no_connect (at 63.5 111.76)) (wire (pts (xy 50.8 144.78) (xy 50.8 149.86)) (stroke (width 0) (type default))) (global_label "GND" (shape passive) (at 50.8 149.86 90.0) (fields_autoplaced yes) (effects (font (size 0.95 0.95)))) (wire (pts (xy 38.1 111.76) (xy 33.02 111.76)) (stroke (width 0) (type default))) (global_label "USB_DP" (shape passive) (at 33.02 111.76 0.0) (fields_autoplaced yes) (effects (font (size 0.95 0.95)))) (wire (pts (xy 38.1 109.22) (xy 33.02 109.22)) (stroke (width 0) (type default))) (global_label "USB_DM" (shape passive) (at 33.02 109.22 0.0) (fields_autoplaced yes) (effects (font (size 0.95 0.95)))) (wire (pts (xy 53.34 88.9) (xy 53.34 83.82)) (stroke (width 0) (type default))) (global_label "+3V3" (shape passive) (at 53.34 83.82 270.0) (fields_autoplaced yes) (effects (font (size 0.95 0.95)))) (wire (pts (xy 50.8 88.9) (xy 50.8 83.82)) (stroke (width 0) (type default))) (global_label "+3V3" (shape passive) (at 50.8 83.82 270.0) (fields_autoplaced yes) (effects (font (size 0.95 0.95)))) (wire (pts (xy 48.26 88.9) (xy 48.26 83.82)) (stroke (width 0) (type default))) (global_label "+3V3" (shape passive) (at 48.26 83.82 270.0) (fields_autoplaced yes) (effects (font (size 0.95 0.95)))) (wire (pts (xy 38.1 106.68) (xy 33.02 106.68)) (stroke (width 0) (type default))) (global_label "VBUS_SENSE" (shape passive) (at 33.02 106.68 0.0) (fields_autoplaced yes) (effects (font (size 0.95 0.95)))) (wire (pts (xy 38.1 93.98) (xy 33.02 93.98)) (stroke (width 0) (type default))) (global_label "USB_RST" (shape passive) (at 33.02 93.98 0.0) (fields_autoplaced yes) (effects (font (size 0.95 0.95)))) (no_connect (at 40.64 139.7)) (no_connect (at 63.5 132.08)) (no_connect (at 63.5 129.54)) (no_connect (at 63.5 127.0)) (no_connect (at 63.5 124.46)) (no_connect (at 63.5 119.38)) (no_connect (at 60.96 139.7)) (no_connect (at 63.5 116.84)) (no_connect (at 63.5 101.6)) (wire (pts (xy 63.5 99.06) (xy 68.58 99.06)) (stroke (width 0) (type default))) (global_label "RTS" (shape passive) (at 68.58 99.06 180.0) (fields_autoplaced yes) (effects (font (size 0.95 0.95)))) (wire (pts (xy 63.5 96.52) (xy 68.58 96.52)) (stroke (width 0) (type default))) (global_label "U0_TX" (shape passive) (at 68.58 96.52 180.0) (fields_autoplaced yes) (effects (font (size 0.95 0.95)))) (wire (pts (xy 63.5 93.98) (xy 68.58 93.98)) (stroke (width 0) (type default))) (global_label "U0_RX" (shape passive) (at 68.58 93.98 180.0) (fields_autoplaced yes) (effects (font (size 0.95 0.95)))) (no_connect (at 63.5 104.14)) (wire (pts (xy 63.5 106.68) (xy 68.58 106.68)) (stroke (width 0) (type default))) (global_label "DTR" (shape passive) (at 68.58 106.68 180.0) (fields_autoplaced yes) (effects (font (size 0.95 0.95)))) (no_connect (at 63.5 109.22)) (wire (pts (xy 50.8 144.78) (xy 50.8 149.86)) (stroke (width 0) (type default))) (global_label "GND" (shape passive) (at 50.8 149.86 90.0) (fields_autoplaced yes) (effects (font (size 0.95 0.95)))) (symbol (lib_id "Interface_USB:CP2102N-Axx-xQFN24") (at 50.8 116.84 0) (unit 1) (in_bom yes) (on_board yes) (dnp no) (property "Reference" "U2" (at 50.8 78.74000000000001 0) (effects (font (size 1 1)))) (property "Value" "CP2102N-A02-GQFN24" (at 50.8 81.28000000000002 0) (effects (font (size 1 1)))) (property "Footprint" "Package_DFN_QFN:QFN-24-1EP_4x4mm_P0.5mm_EP2.6x2.6mm" (at 50.8 116.84 0) (effects (font (size 1 1))) (hide yes)) (property "MPN" "CP2102N-A02-GQFN24" (at 50.8 116.84 0) (effects (font (size 1 1))) (hide yes)) (property "Manufacturer" "Silicon Labs" (at 50.8 116.84 0) (effects (font (size 1 1))) (hide yes)) (property "Datasheet" "https://www.silabs.com/documents/public/data-sheets/cp2102n-datasheet.pdf" (at 50.8 116.84 0) (effects (font (size 1 1))) (hide yes)) (pin "1") (pin "2") (pin "3") (pin "4") (pin "5") (pin "6") (pin "7") (pin "8") (pin "9") (pin "10") (pin "11") (pin "12") (pin "13") (pin "14") (pin "15") (pin "16") (pin "17") (pin "18") (pin "19") (pin "20") (pin "21") (pin "22") (pin "23") (pin "24") (pin "25")) (wire (pts (xy 147.32 113.03) (xy 147.32 107.95)) (stroke (width 0) (type default))) (global_label "+3V3" (shape passive) (at 147.32 107.95 270.0) (fields_autoplaced yes) (effects (font (size 0.95 0.95)))) (wire (pts (xy 147.32 120.65) (xy 147.32 125.73)) (stroke (width 0) (type default))) (global_label "GND" (shape passive) (at 147.32 125.73 90.0) (fields_autoplaced yes) (effects (font (size 0.95 0.95)))) (symbol (lib_id "Device:C") (at 147.32 116.84 0) (unit 1) (in_bom yes) (on_board yes) (dnp no) (property "Reference" "C5" (at 147.32 102.87 0) (effects (font (size 1 1)))) (property "Value" "100nF 16V" (at 147.32 105.41000000000001 0) (effects (font (size 1 1)))) (property "Footprint" "Capacitor_SMD:C_0603_1608Metric" (at 147.32 116.84 0) (effects (font (size 1 1))) (hide yes)) (property "MPN" "GRM188R71C104KA01D" (at 147.32 116.84 0) (effects (font (size 1 1))) (hide yes)) (property "Manufacturer" "Murata" (at 147.32 116.84 0) (effects (font (size 1 1))) (hide yes)) (property "Datasheet" "" (at 147.32 116.84 0) (effects (font (size 1 1))) (hide yes)) (pin "1") (pin "2")) (wire (pts (xy 243.84 113.03) (xy 243.84 107.95)) (stroke (width 0) (type default))) (global_label "+3V3" (shape passive) (at 243.84 107.95 270.0) (fields_autoplaced yes) (effects (font (size 0.95 0.95)))) (wire (pts (xy 243.84 120.65) (xy 243.84 125.73)) (stroke (width 0) (type default))) (global_label "GND" (shape passive) (at 243.84 125.73 90.0) (fields_autoplaced yes) (effects (font (size 0.95 0.95)))) (symbol (lib_id "Device:C") (at 243.83999999999997 116.84 0) (unit 1) (in_bom yes) (on_board yes) (dnp no) (property "Reference" "C6" (at 243.83999999999997 102.87 0) (effects (font (size 1 1)))) (property "Value" "100nF 16V" (at 243.83999999999997 105.41000000000001 0) (effects (font (size 1 1)))) (property "Footprint" "Capacitor_SMD:C_0603_1608Metric" (at 243.83999999999997 116.84 0) (effects (font (size 1 1))) (hide yes)) (property "MPN" "GRM188R71C104KA01D" (at 243.83999999999997 116.84 0) (effects (font (size 1 1))) (hide yes)) (property "Manufacturer" "Murata" (at 243.83999999999997 116.84 0) (effects (font (size 1 1))) (hide yes)) (property "Datasheet" "" (at 243.83999999999997 116.84 0) (effects (font (size 1 1))) (hide yes)) (pin "1") (pin "2")) (wire (pts (xy 340.36 113.03) (xy 340.36 107.95)) (stroke (width 0) (type default))) (global_label "+3V3" (shape passive) (at 340.36 107.95 270.0) (fields_autoplaced yes) (effects (font (size 0.95 0.95)))) (wire (pts (xy 340.36 120.65) (xy 340.36 125.73)) (stroke (width 0) (type default))) (global_label "GND" (shape passive) (at 340.36 125.73 90.0) (fields_autoplaced yes) (effects (font (size 0.95 0.95)))) (symbol (lib_id "Device:C") (at 340.36 116.84 0) (unit 1) (in_bom yes) (on_board yes) (dnp no) (property "Reference" "C7" (at 340.36 102.87 0) (effects (font (size 1 1)))) (property "Value" "4.7uF 10V" (at 340.36 105.41000000000001 0) (effects (font (size 1 1)))) (property "Footprint" "Capacitor_SMD:C_0603_1608Metric" (at 340.36 116.84 0) (effects (font (size 1 1))) (hide yes)) (property "MPN" "GRM188R61A475KE15D" (at 340.36 116.84 0) (effects (font (size 1 1))) (hide yes)) (property "Manufacturer" "Murata" (at 340.36 116.84 0) (effects (font (size 1 1))) (hide yes)) (property "Datasheet" "" (at 340.36 116.84 0) (effects (font (size 1 1))) (hide yes)) (pin "1") (pin "2")) (wire (pts (xy 50.8 172.72) (xy 50.8 167.64)) (stroke (width 0) (type default))) (global_label "+3V3" (shape passive) (at 50.8 167.64 270.0) (fields_autoplaced yes) (effects (font (size 0.95 0.95)))) (wire (pts (xy 50.8 180.34) (xy 50.8 185.42)) (stroke (width 0) (type default))) (global_label "USB_RST" (shape passive) (at 50.8 185.42 90.0) (fields_autoplaced yes) (effects (font (size 0.95 0.95)))) (symbol (lib_id "Device:R") (at 50.8 176.53 0) (unit 1) (in_bom yes) (on_board yes) (dnp no) (property "Reference" "R9" (at 50.8 162.56 0) (effects (font (size 1 1)))) (property "Value" "1k" (at 50.8 165.1 0) (effects (font (size 1 1)))) (property "Footprint" "Resistor_SMD:R_0603_1608Metric" (at 50.8 176.53 0) (effects (font (size 1 1))) (hide yes)) (property "MPN" "RC0603FR-071KL" (at 50.8 176.53 0) (effects (font (size 1 1))) (hide yes)) (property "Manufacturer" "Yageo" (at 50.8 176.53 0) (effects (font (size 1 1))) (hide yes)) (property "Datasheet" "" (at 50.8 176.53 0) (effects (font (size 1 1))) (hide yes)) (pin "1") (pin "2")) (wire (pts (xy 147.32 172.72) (xy 147.32 167.64)) (stroke (width 0) (type default))) (global_label "USB_VBUS" (shape passive) (at 147.32 167.64 270.0) (fields_autoplaced yes) (effects (font (size 0.95 0.95)))) (wire (pts (xy 147.32 180.34) (xy 147.32 185.42)) (stroke (width 0) (type default))) (global_label "VBUS_SENSE" (shape passive) (at 147.32 185.42 90.0) (fields_autoplaced yes) (effects (font (size 0.95 0.95)))) (symbol (lib_id "Device:R") (at 147.32 176.53 0) (unit 1) (in_bom yes) (on_board yes) (dnp no) (property "Reference" "R10" (at 147.32 162.56 0) (effects (font (size 1 1)))) (property "Value" "22.1k" (at 147.32 165.1 0) (effects (font (size 1 1)))) (property "Footprint" "Resistor_SMD:R_0603_1608Metric" (at 147.32 176.53 0) (effects (font (size 1 1))) (hide yes)) (property "MPN" "RC0603FR-0722K1L" (at 147.32 176.53 0) (effects (font (size 1 1))) (hide yes)) (property "Manufacturer" "Yageo" (at 147.32 176.53 0) (effects (font (size 1 1))) (hide yes)) (property "Datasheet" "" (at 147.32 176.53 0) (effects (font (size 1 1))) (hide yes)) (pin "1") (pin "2")) (wire (pts (xy 243.84 172.72) (xy 243.84 167.64)) (stroke (width 0) (type default))) (global_label "VBUS_SENSE" (shape passive) (at 243.84 167.64 270.0) (fields_autoplaced yes) (effects (font (size 0.95 0.95)))) (wire (pts (xy 243.84 180.34) (xy 243.84 185.42)) (stroke (width 0) (type default))) (global_label "GND" (shape passive) (at 243.84 185.42 90.0) (fields_autoplaced yes) (effects (font (size 0.95 0.95)))) (symbol (lib_id "Device:R") (at 243.83999999999997 176.53 0) (unit 1) (in_bom yes) (on_board yes) (dnp no) (property "Reference" "R11" (at 243.83999999999997 162.56 0) (effects (font (size 1 1)))) (property "Value" "47.5k" (at 243.83999999999997 165.1 0) (effects (font (size 1 1)))) (property "Footprint" "Resistor_SMD:R_0603_1608Metric" (at 243.83999999999997 176.53 0) (effects (font (size 1 1))) (hide yes)) (property "MPN" "RC0603FR-0747K5L" (at 243.83999999999997 176.53 0) (effects (font (size 1 1))) (hide yes)) (property "Manufacturer" "Yageo" (at 243.83999999999997 176.53 0) (effects (font (size 1 1))) (hide yes)) (property "Datasheet" "" (at 243.83999999999997 176.53 0) (effects (font (size 1 1))) (hide yes)) (pin "1") (pin "2")) (wire (pts (xy 335.28 176.53) (xy 330.2 176.53)) (stroke (width 0) (type default))) (global_label "USB_DP" (shape passive) (at 330.2 176.53 0.0) (fields_autoplaced yes) (effects (font (size 0.95 0.95)))) (wire (pts (xy 340.36 184.15) (xy 340.36 189.23)) (stroke (width 0) (type default))) (global_label "GND" (shape passive) (at 340.36 189.23 90.0) (fields_autoplaced yes) (effects (font (size 0.95 0.95)))) (wire (pts (xy 335.28 179.07) (xy 330.2 179.07)) (stroke (width 0) (type default))) (global_label "USB_DM" (shape passive) (at 330.2 179.07 0.0) (fields_autoplaced yes) (effects (font (size 0.95 0.95)))) (wire (pts (xy 345.44 179.07) (xy 350.52 179.07)) (stroke (width 0) (type default))) (global_label "USB_DM" (shape passive) (at 350.52 179.07 180.0) (fields_autoplaced yes) (effects (font (size 0.95 0.95)))) (wire (pts (xy 340.36 171.45) (xy 340.36 166.37)) (stroke (width 0) (type default))) (global_label "USB_VBUS" (shape passive) (at 340.36 166.37 270.0) (fields_autoplaced yes) (effects (font (size 0.95 0.95)))) (wire (pts (xy 345.44 176.53) (xy 350.52 176.53)) (stroke (width 0) (type default))) (global_label "USB_DP" (shape passive) (at 350.52 176.53 180.0) (fields_autoplaced yes) (effects (font (size 0.95 0.95)))) (symbol (lib_id "Power_Protection:USBLC6-2SC6") (at 340.36 176.53 0) (unit 1) (in_bom yes) (on_board yes) (dnp no) (property "Reference" "U3" (at 340.36 161.29 0) (effects (font (size 1 1)))) (property "Value" "USBLC6-2SC6" (at 340.36 163.82999999999998 0) (effects (font (size 1 1)))) (property "Footprint" "Package_TO_SOT_SMD:SOT-23-6" (at 340.36 176.53 0) (effects (font (size 1 1))) (hide yes)) (property "MPN" "USBLC6-2SC6" (at 340.36 176.53 0) (effects (font (size 1 1))) (hide yes)) (property "Manufacturer" "STMicroelectronics" (at 340.36 176.53 0) (effects (font (size 1 1))) (hide yes)) (property "Datasheet" "" (at 340.36 176.53 0) (effects (font (size 1 1))) (hide yes)) (pin "1") (pin "2") (pin "3") (pin "4") (pin "5") (pin "6")) (wire (pts (xy 45.72 219.71) (xy 40.64 219.71)) (stroke (width 0) (type default))) (global_label "AUTO_EN_B" (shape passive) (at 40.64 219.71 0.0) (fields_autoplaced yes) (effects (font (size 0.95 0.95)))) (wire (pts (xy 53.34 224.79) (xy 53.34 229.87)) (stroke (width 0) (type default))) (global_label "RTS" (shape passive) (at 53.34 229.87 90.0) (fields_autoplaced yes) (effects (font (size 0.95 0.95)))) (wire (pts (xy 53.34 214.63) (xy 53.34 209.55)) (stroke (width 0) (type default))) (global_label "EN" (shape passive) (at 53.34 209.55 270.0) (fields_autoplaced yes) (effects (font (size 0.95 0.95)))) (symbol (lib_id "Transistor_BJT:MMBT3904") (at 50.8 219.71 0) (unit 1) (in_bom yes) (on_board yes) (dnp no) (property "Reference" "Q1" (at 50.8 204.47 0) (effects (font (size 1 1)))) (property "Value" "MMBT3904" (at 50.8 207.01 0) (effects (font (size 1 1)))) (property "Footprint" "Package_TO_SOT_SMD:SOT-23" (at 50.8 219.71 0) (effects (font (size 1 1))) (hide yes)) (property "MPN" "MMBT3904" (at 50.8 219.71 0) (effects (font (size 1 1))) (hide yes)) (property "Manufacturer" "onsemi" (at 50.8 219.71 0) (effects (font (size 1 1))) (hide yes)) (property "Datasheet" "" (at 50.8 219.71 0) (effects (font (size 1 1))) (hide yes)) (pin "1") (pin "2") (pin "3")) (wire (pts (xy 147.32 215.9) (xy 147.32 210.82)) (stroke (width 0) (type default))) (global_label "DTR" (shape passive) (at 147.32 210.82 270.0) (fields_autoplaced yes) (effects (font (size 0.95 0.95)))) (wire (pts (xy 147.32 223.52) (xy 147.32 228.6)) (stroke (width 0) (type default))) (global_label "AUTO_EN_B" (shape passive) (at 147.32 228.6 90.0) (fields_autoplaced yes) (effects (font (size 0.95 0.95)))) (symbol (lib_id "Device:R") (at 147.32 219.71 0) (unit 1) (in_bom yes) (on_board yes) (dnp no) (property "Reference" "R12" (at 147.32 205.74 0) (effects (font (size 1 1)))) (property "Value" "10k" (at 147.32 208.28 0) (effects (font (size 1 1)))) (property "Footprint" "Resistor_SMD:R_0603_1608Metric" (at 147.32 219.71 0) (effects (font (size 1 1))) (hide yes)) (property "MPN" "RC0603FR-0710KL" (at 147.32 219.71 0) (effects (font (size 1 1))) (hide yes)) (property "Manufacturer" "Yageo" (at 147.32 219.71 0) (effects (font (size 1 1))) (hide yes)) (property "Datasheet" "" (at 147.32 219.71 0) (effects (font (size 1 1))) (hide yes)) (pin "1") (pin "2")) (wire (pts (xy 238.76 219.71) (xy 233.68 219.71)) (stroke (width 0) (type default))) (global_label "AUTO_BOOT_B" (shape passive) (at 233.68 219.71 0.0) (fields_autoplaced yes) (effects (font (size 0.95 0.95)))) (wire (pts (xy 246.38 224.79) (xy 246.38 229.87)) (stroke (width 0) (type default))) (global_label "DTR" (shape passive) (at 246.38 229.87 90.0) (fields_autoplaced yes) (effects (font (size 0.95 0.95)))) (wire (pts (xy 246.38 214.63) (xy 246.38 209.55)) (stroke (width 0) (type default))) (global_label "BOOT" (shape passive) (at 246.38 209.55 270.0) (fields_autoplaced yes) (effects (font (size 0.95 0.95)))) (symbol (lib_id "Transistor_BJT:MMBT3904") (at 243.83999999999997 219.71 0) (unit 1) (in_bom yes) (on_board yes) (dnp no) (property "Reference" "Q2" (at 243.83999999999997 204.47 0) (effects (font (size 1 1)))) (property "Value" "MMBT3904" (at 243.83999999999997 207.01 0) (effects (font (size 1 1)))) (property "Footprint" "Package_TO_SOT_SMD:SOT-23" (at 243.83999999999997 219.71 0) (effects (font (size 1 1))) (hide yes)) (property "MPN" "MMBT3904" (at 243.83999999999997 219.71 0) (effects (font (size 1 1))) (hide yes)) (property "Manufacturer" "onsemi" (at 243.83999999999997 219.71 0) (effects (font (size 1 1))) (hide yes)) (property "Datasheet" "" (at 243.83999999999997 219.71 0) (effects (font (size 1 1))) (hide yes)) (pin "1") (pin "2") (pin "3")) (wire (pts (xy 340.36 215.9) (xy 340.36 210.82)) (stroke (width 0) (type default))) (global_label "RTS" (shape passive) (at 340.36 210.82 270.0) (fields_autoplaced yes) (effects (font (size 0.95 0.95)))) (wire (pts (xy 340.36 223.52) (xy 340.36 228.6)) (stroke (width 0) (type default))) (global_label "AUTO_BOOT_B" (shape passive) (at 340.36 228.6 90.0) (fields_autoplaced yes) (effects (font (size 0.95 0.95)))) (symbol (lib_id "Device:R") (at 340.36 219.71 0) (unit 1) (in_bom yes) (on_board yes) (dnp no) (property "Reference" "R13" (at 340.36 205.74 0) (effects (font (size 1 1)))) (property "Value" "10k" (at 340.36 208.28 0) (effects (font (size 1 1)))) (property "Footprint" "Resistor_SMD:R_0603_1608Metric" (at 340.36 219.71 0) (effects (font (size 1 1))) (hide yes)) (property "MPN" "RC0603FR-0710KL" (at 340.36 219.71 0) (effects (font (size 1 1))) (hide yes)) (property "Manufacturer" "Yageo" (at 340.36 219.71 0) (effects (font (size 1 1))) (hide yes)) (property "Datasheet" "" (at 340.36 219.71 0) (effects (font (size 1 1))) (hide yes)) (pin "1") (pin "2")) (text "Self-powered CP2102N: VREGIN, VDD and VIO tied to 3V3 per Silicon Labs.\nVBUS sensing uses 22.1k / 47.5k divider. Dual 5.1k CC pulldowns: 5V sink, no PD.\nUSB supplies LOGIC ONLY. Firmware must respect the host current entitlement." (at 20.32 266.7 0) (effects (font (size 1.0 1.0)) (justify left))) (embedded_fonts no))
